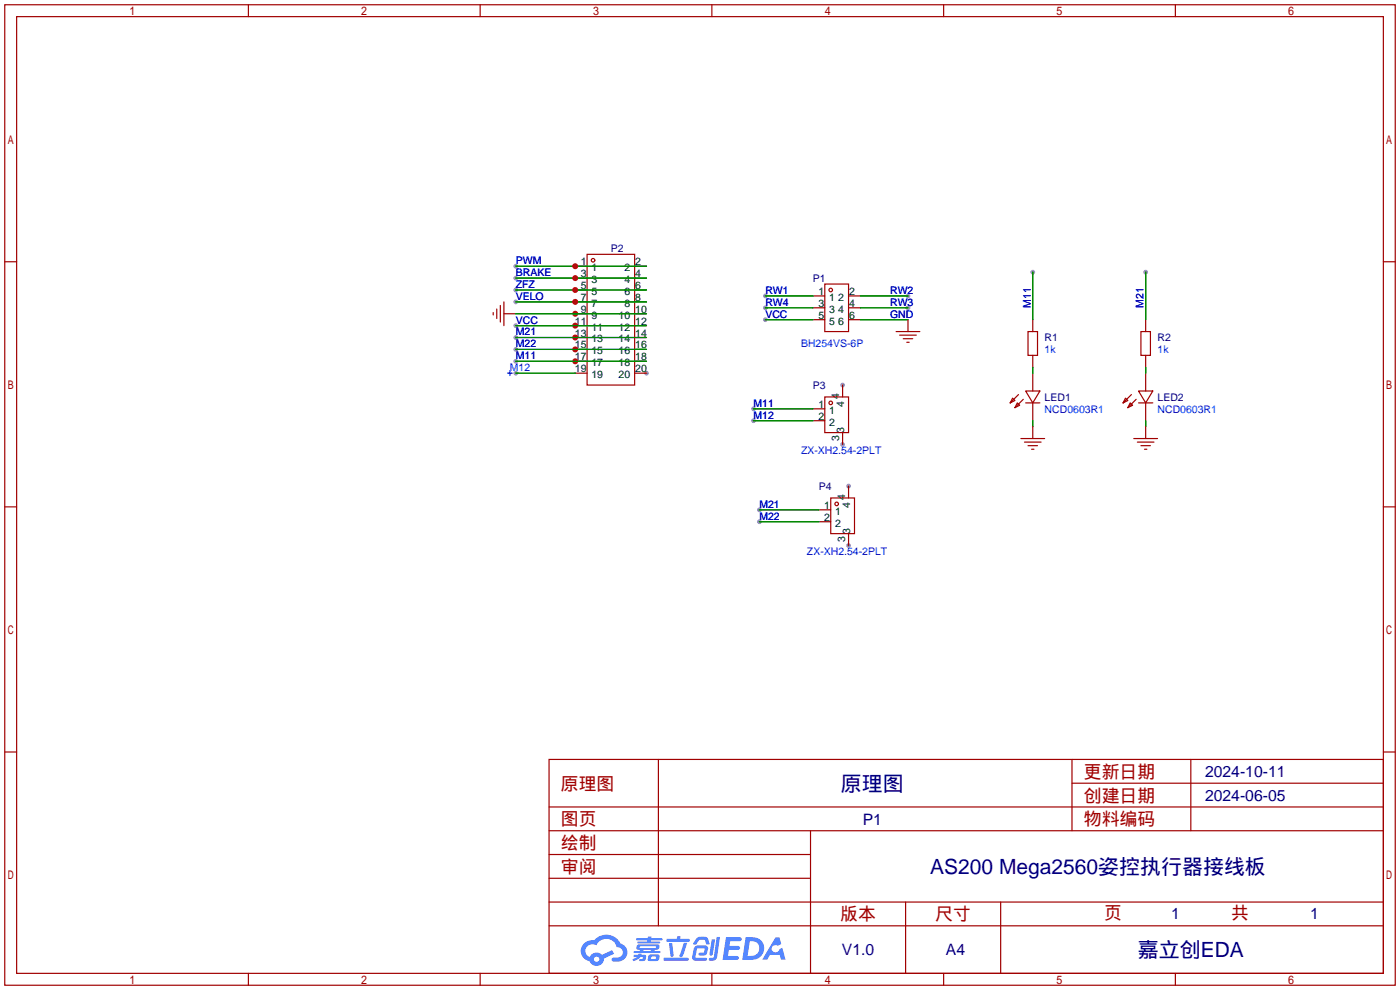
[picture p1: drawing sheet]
<svg xmlns="http://www.w3.org/2000/svg" width="299mm" height="212mm" viewBox="0 0 299 212" stroke-linecap="round" stroke-linejoin="round" font-family="sans-serif">
<g fill="#999">
<circle cx="138.2" cy="79.8" r=".51"/>
<circle cx="180.1" cy="95" r=".51"/>
<circle cx="180.1" cy="82.3" r=".51"/>
<circle cx="181.4" cy="116.6" r=".51"/>
<circle cx="181.4" cy="103.9" r=".51"/>
<circle cx="110.2" cy="56.9" r=".51"/>
<circle cx="110.2" cy="59.4" r=".51"/>
<circle cx="161" cy="87.4" r=".51"/>
<circle cx="161" cy="89.9" r=".51"/>
<circle cx="110.2" cy="62" r=".51"/>
<circle cx="110.2" cy="64.5" r=".51"/>
<circle cx="162.3" cy="109" r=".51"/>
<circle cx="162.3" cy="111.5" r=".51"/>
<circle cx="163.6" cy="63.2" r=".51"/>
<circle cx="194.1" cy="63.2" r=".51"/>
<circle cx="194.1" cy="65.8" r=".51"/>
<circle cx="163.6" cy="65.8" r=".51"/>
<circle cx="110.2" cy="74.7" r=".51"/>
<circle cx="163.6" cy="68.3" r=".51"/>
<circle cx="220.7" cy="58.2" r=".51"/>
<circle cx="244.9" cy="58.2" r=".51"/>
<circle cx="110.2" cy="69.6" r=".51"/>
<circle cx="110.2" cy="72.1" r=".51"/>
<circle cx="110.2" cy="77.2" r=".51"/>
<circle cx="110.2" cy="79.8" r=".51"/>
</g>
<g fill="none" stroke="#a10000" stroke-width=".25">
<path d="M1 1h297.2v209.6h-297.2zM3.6 3.6h292.1v204.4h-292.1zM53.1 1v2.6M102.6 1v2.6M152.1 1v2.6M201.7 1v2.6M251.2 1v2.6M1 55.9h2.6M295.7 55.9h2.5M1 108.3h2.6M295.7 108.3h2.5M1 160.7h2.6"/>
<path d="M117.3 162.3h178.4v45.7h-178.4zM117.3 177.5h178.4M117.3 172.5h178.4M140.7 162.3v35.6M173.2 177.5v30.5M229.1 162.3v15.2M229.1 167.4h66.6M254.5 162.3v15.2M295.7 160.7h2.5M117.3 182.6h55.9M117.3 197.9h178.4M117.3 192.8h178.4"/>
<path d="M117.3 187.7h55.9M193.5 192.8v15.2M213.9 192.8v15.2M53.1 208v2.6M102.6 208v2.6M152.1 208v2.6M201.7 208v2.6M251.2 208v2.6"/>
</g>
<g fill="#5487ff">
<path d="M155.2 200.3h2.6a.48 .48 0 0 1 .7 .4 .48 .48 0 0 1-.6 .4h-1.8l-.2 1.1h1.9a.43 .43 0 0 1 .4 .4 .43 .43 0 0 1-.5 .4h-1.9l-.2 1.3h1.7a.45 .45 0 0 1 .5 .2 .45 .45 0 0 1-.1 .6h-3.3z"/>
<path d="M165.7 200.3h.9l.4 1.5-.8 .3a.84 .84 0 0 0-1.2 .3 .84 .84 0 0 0 .4 1.1 .84 .84 0 0 0 1.1-.4l.1-.2 .6-.3 .7 2.5h-1l-.2-1h-2.1l-.6 1h-1.1z"/>
<path d="M152.1 200.8h.7l-.5 3.1a.36 .36 0 0 1-.3 .3 .36 .36 0 0 1-.4-.3z"/>
<path d="M153.2 200.2h.7l-.6 4.3a1.13 1.13 0 0 1-1.8 .6l.2-.4h.7l.2-.2z"/>
<path d="M148.9 200.6l.6-.4h1a.77 .77 0 0 1 .9 .5l.3 1-.2 .2h-.5l-.3-.9-.2-.2-1 .1-.7 1-.6-.1-.1-.2z"/>
<path d="M148.4 202.4l.6-.3h1.7a.81 .81 0 0 1 .7 .5 .81 .81 0 0 1-.2 .8 .81 .81 0 0 1-.9 .8h-.7a.32 .32 0 0 1-.3-.3 .32 .32 0 0 1 .4-.3h.7l.2-.9-1.6 .1-.4 1.8 2.2 .1a.32 .32 0 0 1 .3 .4 .32 .32 0 0 1-.4 .2h-2.2l-.5-.3-.1-.5z"/>
<path d="M141.9 204.7h5a.33 .33 0 0 1 .3 .3 .33 .33 0 0 1-.3 .3h-4.9l-.2-.1z"/>
<path d="M146.1 201.5h.8l-.7 2a.98 .98 0 0 1-.7 1.1l-.3-.3z"/>
<path d="M143 201.6h.7l.3 2.5a.34 .34 0 0 1-.3 .4 .34 .34 0 0 1-.4-.3z"/>
<path d="M142.5 200.7h2.1l.3-.6h.6l-.1 .6h1.7a.32 .32 0 0 1 .4 .3 .32 .32 0 0 1-.4 .3h-4.5l-.2-.2z"/>
<path d="M135.5 204.1h.9l.1-.3h.6v.3h.8a.82 .82 0 0 1-.5 1.3h-.8v-.4l.7-.1 .1-.3a.68 .68 0 0 0-1 .4l-1.1 .4-.1-.4 .9-.5h-.7z"/>
<path d="M136 200.5h2.4l.1-.3h.7v.3h2.2l.2 .3-.2 .2h-2.3v.2h1.8l.2 .3-.2 .1h-4.5l-.1-.4h2l.1-.2h-2.3l-.1-.2z"/>
<path d="M159.4 200.3l-.8 4.9h1.7a2.5 2.5 0 0 0 3-2.5 2.5 2.5 0 0 0-3.1-2.4zM160.3 201.1a1.61 1.61 0 0 1 2 1.5 1.61 1.61 0 0 1-1.8 1.7h-.7z"/>
<path d="M136.2 202a.55 .55 0 0 0-.2 .8 .55 .55 0 0 0 .7 .2l.1 .3h-1.3v.3l5.4 .1 .3-.2-.2-.2h-1.2l.2-.3a.7 .7 0 0 0 .8-.3 .7 .7 0 0 0 0-.8l-4.2-.1zM136.8 202.3l3.3-.1 .1 .1-.2 .3h-3.2zM137.5 203h1.7l-.2 .3h-1.4z"/>
<path d="M138.6 204.2a1.05 1.05 0 0 0 0 1.2 2.91 2.91 0 0 0 2.2-.2 .98 .98 0 0 0 0-1.2h-1.6zM139.2 204.5l.9-.1 .1 .4-.2 .2-.8-.1z"/>
<path d="M124.9 201.6a2.23 2.23 0 0 0-.7 2.3 2.23 2.23 0 0 0 1.8 1.6 1.58 1.58 0 0 0 1.8 .9 1.58 1.58 0 0 0 1.3-1.5l2.2-1.1-.5-.7-2.1 1a1.65 1.65 0 0 0-2.7 .4 1.45 1.45 0 0 1-.8-1.9 1.45 1.45 0 0 1 2-.7l.3 .1a2.3 2.3 0 0 1 2.3-1.3 2.3 2.3 0 0 1 2 1.7 1.12 1.12 0 0 1 1.3 1 1.12 1.12 0 0 1-1.1 1.2h-.7a.45 .45 0 0 0-.6 .4 .45 .45 0 0 0 .5 .5 2.21 2.21 0 0 0 2.2-.5 2.21 2.21 0 0 0 .5-2.3 2.13 2.13 0 0 0-1.3-1.1 3.3 3.3 0 0 0-5.6-.7l-1.1 .1zM127 205a.57 .57 0 0 1 1.1 0 .57 .57 0 0 1-1.1 0z"/>
</g>
<g fill="none" stroke="#a10000" stroke-width=".25">
<path d="M125.5 54.4h10.1v27.9h-10.1zM176.3 60.7h5.1v10.2h-5.1zM176.3 84.8h5.1v7.7h-5.1zM177.5 106.4h5.1v7.6h-5.1z"/>
<circle cx="126.7" cy="55.6" r=".38"/>
<circle cx="177.5" cy="62" r=".38"/>
<circle cx="177.5" cy="86.1" r=".38"/>
<circle cx="178.8" cy="107.7" r=".38"/>
</g>
<g fill="none" stroke="#870000" stroke-width=".25">
<path d="M122.9 56.9h2.6M122.9 59.4h2.6M135.6 56.9h2.6M135.6 59.4h2.6M122.9 79.8h2.6M122.9 77.2h2.6M122.9 62h2.6M122.9 74.7h2.6M122.9 64.5h2.6M122.9 72.1h2.6M122.9 67.1h2.6M122.9 69.6h2.6"/>
<path d="M135.6 79.8h2.6M135.6 77.2h2.6M135.6 62h2.6M135.6 74.7h2.6M135.6 64.5h2.6M135.6 72.1h2.6M135.6 67.1h2.6M135.6 69.6h2.6M173.7 63.2h2.6M173.7 68.3h2.6M173.7 65.8h2.6M181.4 63.2h2.5"/>
<path d="M181.4 68.3h2.5M181.4 65.8h2.5M173.7 87.4h2.6M173.7 89.9h2.6M180.1 82.3v2.5M180.1 92.5v2.5M175 109h2.5M175 111.5h2.5M181.4 103.9v2.5M181.4 114v2.6"/>
</g>
<path d="M110.2 56.9h28M110.2 59.4h28M110.2 62h28M110.2 64.5h28M161 87.4h12.7M161 89.9h12.7M162.3 109h12.7M162.3 111.5h12.7" fill="none" stroke="#008700" stroke-width=".25"/>
<g fill="#c00">
<circle cx="122.9" cy="56.9" r=".63"/>
<circle cx="122.9" cy="59.4" r=".63"/>
<circle cx="122.9" cy="62" r=".63"/>
<circle cx="122.9" cy="64.5" r=".63"/>
<circle cx="122.9" cy="74.7" r=".63"/>
<circle cx="122.9" cy="67.1" r=".63"/>
<circle cx="122.9" cy="69.6" r=".63"/>
<circle cx="122.9" cy="72.1" r=".63"/>
<circle cx="122.9" cy="77.2" r=".63"/>
</g>
<g fill="none" stroke="#008700" stroke-width=".25">
<path d="M220.7 58.2v10.1M244.9 58.2v10.1M110.2 74.7h28M110.2 67.1h28M110.2 69.6h28M110.2 72.1h28M110.2 77.2h28M110.2 79.8h12.7M163.6 63.2h10.1M163.6 65.8h10.1M163.6 68.3h10.1M183.9 63.2h10.2"/>
<path d="M183.9 65.8h10.2M183.9 68.3h10.2M220.7 78.5v1.3M244.9 78.5v1.3M220.7 89.9v1.3M244.9 89.9v1.3M162.3 111.5h12.7"/>
</g>
<path d="M107.7 67.1h2.5M194.1 68.3v2.6M220.7 68.3v2.6M220.7 75.9v2.6M220.7 79.8v3.8M244.9 68.3v2.6M244.9 75.9v2.6M244.9 79.8v3.8M220.7 86.1v3.8M220.7 91.2v2.5M244.9 86.1v3.8M244.9 91.2v2.5" fill="none" stroke="#870000" stroke-width=".25"/>
<g fill="none" stroke="#a10000" stroke-width=".25">
<path d="M105.4 66.8v.5M106.2 66v2.1M106.9 65.3v3.5M107.7 64.5v5.1M191.5 70.9h5.1M192.3 71.6h3.5M193 72.4h2.1M193.8 73.2h.5M219.7 70.9h2v5h-2zM243.8 70.9h2.1v5h-2.1zM216.4 85.1l.5 .5-1 .5zM217.4 86.1l.5 .5-1 .5z"/>
<path d="M217.7 84.3l-1.8 1.8M218.2 93.7h5.1M218.7 85.3l-1.8 1.8M218.9 94.5h3.6M219.2 83.6h3l-1.5 2.5zM219.2 86.1h3M219.7 95.2h2M220.5 96h.5M240.5 85.1l.5 .5-1 .5zM241.6 86.1l.5 .5-1.1 .5zM241.8 84.3l-1.8 1.8M242.3 93.7h5.1"/>
<path d="M242.8 85.3l-1.8 1.8M243.1 94.5h3.5M243.3 83.6h3.1l-1.5 2.5zM243.3 86.1h3.1M243.8 95.2h2.1M244.6 96h.5"/>
</g>
<path d="M108.5 79.8h1M109 79.2v1.1" fill="none" stroke="#00f" stroke-width=".25"/>
<g font-size="4.5" fill="#000080">
<text x="179.7" y="169">原理图</text>
<text x="198.8" y="186.8">AS200 Mega2560姿控执行器接线板</text>
<text x="243.2" y="204.6">嘉立创EDA</text>
</g>
<g font-size="3.8" fill="#a00000">
<text x="231.6" y="166.2">更新日期</text>
<text x="119.9" y="168.8">原理图</text>
<text x="231.6" y="171.3">创建日期</text>
<text x="119.9" y="176.4">图页</text>
<text x="231.6" y="176.4">物料编码</text>
<text x="119.9" y="181.5">绘制</text>
<text x="119.9" y="186.6">审阅</text>
<text x="179.6" y="196.7">版本</text>
<text x="199.9" y="196.7">尺寸</text>
<text x="236" y="196.5">页</text>
<text x="263.1" y="196.5">共</text>
</g>
<g font-size="3.4" fill="#000080">
<text x="257.6" y="166.1">2024-10-11</text>
<text x="257.6" y="171.2">2024-06-05</text>
<text x="184.4" y="176.2">P1</text>
<text x="250.3" y="196.3">1</text>
<text x="280" y="196.3">1</text>
<text x="179.9" y="204.2">V1.0</text>
<text x="202.2" y="204.2">A4</text>
</g>
<g font-size="2.2" fill="#000080">
<text x="130.6" y="53.9">P2</text>
<text x="173.7" y="60.3">P1</text>
<text x="223.3" y="73">R1</text>
<text x="247.4" y="73">R2</text>
<text x="173.7" y="83.1">P3</text>
<text x="223.3" y="85.7">LED1</text>
<text x="247.4" y="85.7">LED2</text>
<text x="175" y="104.7">P4</text>
</g>
<g font-size="2.2" fill="#00f">
<text x="110.2" y="56.4">PWM</text>
<text x="110.2" y="59">BRAKE</text>
<text x="110.2" y="61.5">ZFZ</text>
<text x="110.2" y="64.1">VELO</text>
<text x="163.6" y="62.8">RW1</text>
<text x="163.6" y="65.3">RW4</text>
<text x="190.2" y="62.8">RW2</text>
<text x="190.2" y="65.3">RW3</text>
<text x="220.3" y="65.8" transform="rotate(-90 220.3 65.8)">M11</text>
<text x="244.4" y="65.8" transform="rotate(-90 244.4 65.8)">M21</text>
<text x="110.2" y="69.1">VCC</text>
<text x="110.2" y="71.7">M21</text>
<text x="163.6" y="67.9">VCC</text>
<text x="190.2" y="67.9">GND</text>
<text x="110.2" y="74.2">M22</text>
<text x="110.2" y="76.8">M11</text>
<text x="171.2" y="74.2">BH254VS-6P</text>
<text x="223.3" y="75.5">1k</text>
<text x="247.4" y="75.5">1k</text>
<text x="109" y="79.3">M12</text>
<text x="161" y="86.9">M11</text>
<text x="161" y="89.5">M12</text>
<text x="223.3" y="88.2">NCD0603R1</text>
<text x="247.4" y="88.2">NCD0603R1</text>
<text x="171.2" y="97.1">ZX-XH2.54-2PLT</text>
<text x="162.3" y="108.5">M21</text>
<text x="162.3" y="111.1">M22</text>
<text x="172.5" y="118.7">ZX-XH2.54-2PLT</text>
</g>
<g font-size="2.2">
<text x="124.1" y="56.7">1</text>
<text x="124.1" y="59.2">3</text>
<text x="126.4" y="58">1</text>
<text x="133.4" y="58">2</text>
<text x="135.8" y="59.2">4</text>
<text x="135.8" y="56.7">2</text>
<text x="124.1" y="61.8">5</text>
<text x="124.1" y="64.3">7</text>
<text x="126.4" y="60.5">3</text>
<text x="126.4" y="63">5</text>
<text x="126.4" y="65.6">7</text>
<text x="133.4" y="65.6">8</text>
<text x="133.4" y="63">6</text>
<text x="133.4" y="60.5">4</text>
<text x="135.8" y="64.3">8</text>
<text x="135.8" y="61.8">6</text>
<text x="174.9" y="63">1</text>
<text x="174.9" y="65.6">3</text>
<text x="177.2" y="64.3">1</text>
<text x="179.2" y="64.3">2</text>
<text x="181.5" y="65.6">4</text>
<text x="181.5" y="63">2</text>
<text x="122.9" y="69.4">11</text>
<text x="122.9" y="71.9">13</text>
<text x="124.1" y="66.8">9</text>
<text x="126.4" y="68.1">9</text>
<text x="126.4" y="70.7">11</text>
<text x="132.2" y="70.7">12</text>
<text x="132.2" y="68.1">10</text>
<text x="135.8" y="71.9">14</text>
<text x="135.8" y="69.4">12</text>
<text x="135.8" y="66.8">10</text>
<text x="174.9" y="68.1">5</text>
<text x="177.2" y="66.8">3</text>
<text x="177.2" y="69.4">5</text>
<text x="179.2" y="69.4">6</text>
<text x="179.2" y="66.8">4</text>
<text x="181.5" y="68.1">6</text>
<text x="122.9" y="74.5">15</text>
<text x="122.9" y="77">17</text>
<text x="126.4" y="73.2">13</text>
<text x="126.4" y="75.7">15</text>
<text x="132.2" y="75.7">16</text>
<text x="132.2" y="73.2">14</text>
<text x="135.8" y="77">18</text>
<text x="135.8" y="74.5">16</text>
<text x="122.9" y="79.5">19</text>
<text x="126.4" y="78.3">17</text>
<text x="126.4" y="80.8">19</text>
<text x="132.2" y="80.8">20</text>
<text x="132.2" y="78.3">18</text>
<text x="135.8" y="79.5">20</text>
<text x="174.9" y="87.2">1</text>
<text x="174.9" y="89.7">2</text>
<text x="177.2" y="88.4">1</text>
<text x="179.4" y="85.3" transform="rotate(-90 179.4 85.3)">4</text>
<text x="180.4" y="87.1" transform="rotate(-90 180.4 87.1)">4</text>
<text x="177.2" y="91">2</text>
<text x="179.4" y="94.2" transform="rotate(-90 179.4 94.2)">3</text>
<text x="180.4" y="92.4" transform="rotate(-90 180.4 92.4)">3</text>
<text x="180.7" y="106.9" transform="rotate(-90 180.7 106.9)">4</text>
<text x="176.2" y="108.8">1</text>
<text x="176.2" y="111.3">2</text>
<text x="178.5" y="110">1</text>
<text x="178.5" y="112.6">2</text>
<text x="181.7" y="108.7" transform="rotate(-90 181.7 108.7)">4</text>
<text x="180.7" y="115.8" transform="rotate(-90 180.7 115.8)">3</text>
<text x="181.7" y="114" transform="rotate(-90 181.7 114)">3</text>
</g>
</svg>
